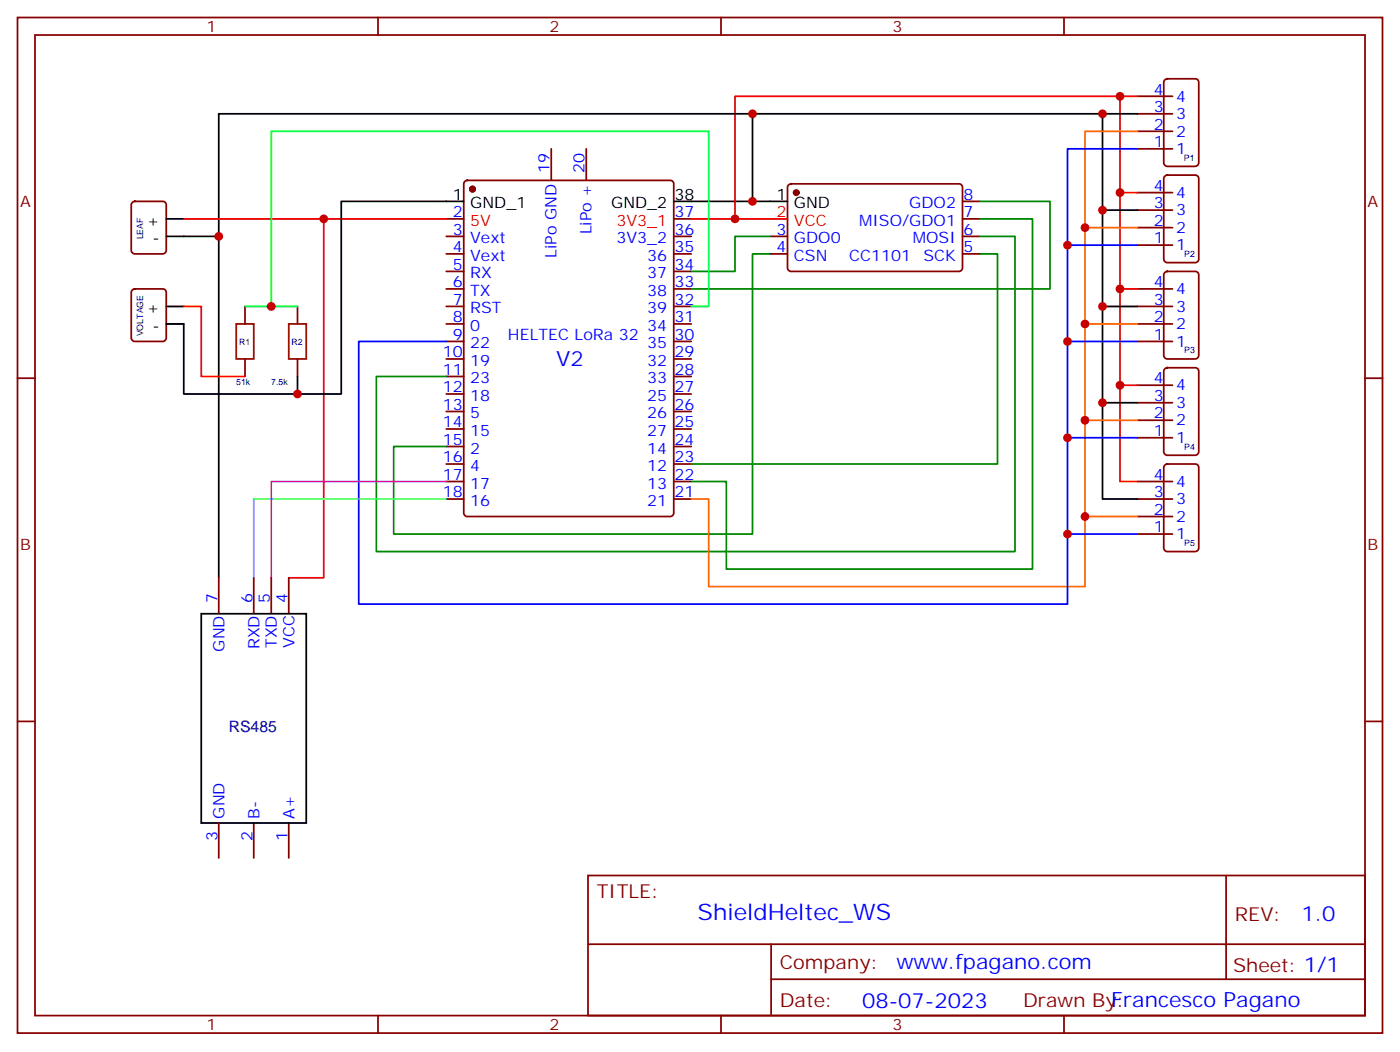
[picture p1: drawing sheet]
<svg xmlns="http://www.w3.org/2000/svg" width="282mm" height="212mm" viewBox="0 0 282 212" stroke-linecap="round" stroke-linejoin="round" font-family="sans-serif">
<g fill="none" stroke="#870000" stroke-width=".35">
<path d="M3.5 3.5h275.2v204.6h-275.2zM7.1 7.1h268.1v197.5h-268.1zM76.2 3.5v3.6M145.3 3.5v3.6M214.5 3.5v3.6M229.3 19.4h7.1M234.8 16.1l.5-.2h5.6a.71 .71 0 0 1 .8 .7v16.2a.76 .76 0 0 1-.8 .7h-5.6a.76 .76 0 0 1-.7-.7v-16.2zM93.7 36.5l.5-.2h40.9a.71 .71 0 0 1 .7 .7v66.4a.76 .76 0 0 1-.7 .7h-40.9a.76 .76 0 0 1-.7-.7v-66.4zM111.1 30v6.3M118.2 30v6.3M159 37.2l.5-.2h33.8a.71 .71 0 0 1 .7 .7v16.3a.76 .76 0 0 1-.7 .7h-33.8a.76 .76 0 0 1-.8-.7v-16.3zM229.3 30h7.1"/>
<path d="M229.3 26.5h7.1M229.3 22.9h7.1M229.3 38.8h7.1M234.8 35.5l.5-.2h5.6a.71 .71 0 0 1 .8 .7v16.2a.76 .76 0 0 1-.8 .7h-5.6a.76 .76 0 0 1-.7-.7v-16.2zM26.7 40.8l.5-.2h5.6a.71 .71 0 0 1 .7 .7v9.1a.76 .76 0 0 1-.7 .8h-5.6a.76 .76 0 0 1-.7-.8v-9.1zM26.7 58.4l.5-.2h5.6a.71 .71 0 0 1 .7 .7v9.2a.76 .76 0 0 1-.7 .7h-5.6a.76 .76 0 0 1-.7-.7v-9.2zM90 44.1h3.5M90 47.6h3.5M90 51.2h3.5M90 54.7h3.5M90 58.2h3.5M135.8 44.1h3.5"/>
<path d="M135.8 47.6h3.5M135.8 51.2h3.5M135.8 54.7h3.5M135.8 58.2h3.5M155.2 47.6h3.5M155.2 51.2h3.5M194 44.1h3.6M194 47.6h3.6M194 51.2h3.6M194 40.6h3.6M229.3 58.2h7.1M229.3 49.4h7.1"/>
<path d="M229.3 45.9h7.1M229.3 42.3h7.1M234.8 54.9l.5-.2h5.6a.71 .71 0 0 1 .8 .7v16.2a.76 .76 0 0 1-.8 .7h-5.6a.76 .76 0 0 1-.7-.7v-16.2zM3.5 76.2h3.6M49.4 61.7v3.6M49.4 72.3v3.5M60 61.7v3.6M60 72.3v3.5M90 61.7h3.5M90 65.3h3.5M90 68.8h3.5M90 72.3h3.5"/>
<path d="M90 75.8h3.5M90 79.4h3.5M135.8 61.7h3.5M135.8 65.3h3.5M135.8 68.8h3.5M135.8 72.3h3.5M135.8 75.8h3.5M135.8 79.4h3.5M229.3 61.7h7.1M229.3 65.3h7.1M229.3 68.8h7.1M229.3 77.6h7.1"/>
<path d="M234.8 74.3l.5-.2h5.6a.71 .71 0 0 1 .8 .7v16.2a.76 .76 0 0 1-.8 .7h-5.6a.76 .76 0 0 1-.7-.7v-16.2zM275.2 76.2h3.5M90 82.9h3.5M90 86.4h3.5M90 90h3.5M90 93.5h3.5M90 97h3.5M135.8 82.9h3.5M135.8 86.4h3.5M135.8 90h3.5M135.8 93.5h3.5M135.8 97h3.5"/>
<path d="M229.3 97h7.1M229.3 88.2h7.1M229.3 84.7h7.1M229.3 81.1h7.1M234.8 93.7l.5-.2h5.6a.71 .71 0 0 1 .8 .7v16.2a.76 .76 0 0 1-.8 .7h-5.6a.76 .76 0 0 1-.7-.7v-16.2zM44.1 116.4v7.1M51.2 116.4v7.1M54.7 116.4v7.1M58.2 116.4v7.1M90 100.5h3.5M135.8 100.5h3.5M229.3 100.5h7.1"/>
<path d="M229.3 107.6h7.1M229.3 104.1h7.1M3.5 145.3h3.6M275.2 145.3h3.5M44.1 165.8v7.1M51.2 165.8v7.1M58.2 165.8v7.1M118.5 176.4h156.7v28.2h-156.7zM247.2 176.4v20.9M118.6 190.2h156.4M155.4 197.3h119.6M155.4 190.2v14.1"/>
<path d="M76.2 204.6v3.5M145.3 204.6v3.5M214.5 204.6v3.5"/>
</g>
<g fill="#870000" stroke="#870000" stroke-width=".35">
<circle cx="95.2" cy="38.1" r=".53"/>
<circle cx="160.5" cy="38.8" r=".53"/>
</g>
<g fill="none" stroke="#000" stroke-width=".35">
<path d="M151.7 22.9h-107.6v93.5M222.2 22.9v19.4h7.1M229.3 22.9h-77.6v17.7M33.5 47.6h10.6M33.5 44.1h3.5M93.5 40.6h-24.7v38.8h-31.8v-14.1h-3.5M135.8 40.6h22.9M222.2 42.3v19.4h7.1M33.5 61.7h3.5M60 75.8v3.6M222.2 61.7v19.4h7.1M222.2 81.1v19.4h7.1"/>
<path d="M40.6 123.6h21.1v42.2h-21.1z"/>
</g>
<path d="M225.8 19.4v19.4h3.5M229.3 19.4h-81.1v24.7M225.8 38.8v19.4h3.5M37 44.1h28.3M90 44.1h-24.7v72.3h-7.1M139.3 44.1h19.4M225.8 58.2v19.4h3.5M37 61.7h3.6v14.1h8.8M225.8 77.6v19.4h3.5" fill="none" stroke="#f00" stroke-width=".35"/>
<path d="M155.2 47.6h-7v7.1h-8.9M155.2 51.2h-3.5v56.4h-72.3v-17.6h10.6M197.6 51.2h3.5v42.3h-61.8M197.6 47.6h7v63.5h-128.8v-35.3h14.2M197.6 44.1h10.5v70.6h-61.7v-17.7h-7.1M197.6 40.6h14.1v17.6h-72.4" fill="none" stroke="#008700" stroke-width=".35"/>
<path d="M229.3 26.5h-10.6v19.4M229.3 45.9h-10.6v19.4M229.3 65.3h-10.6v19.4M229.3 84.7h-10.6v19.4M139.3 100.5h3.6v17.7h75.8v-14.1h10.6" fill="none" stroke="#f60" stroke-width=".35"/>
<path d="M229.3 30h-14.1v19.4M229.3 49.4h-14.1v19.4M90 68.8h-17.7v52.9h142.9v-14.1h14.1M229.3 68.8h-14.1v19.4M229.3 88.2h-14.1v19.4" fill="none" stroke="#00f" stroke-width=".35"/>
<path d="M90 100.5h-38.8v15.9" fill="none" stroke="#0ff" stroke-width=".35"/>
<path d="M90 97h-35.3v19.4" fill="none" stroke="#f0f" stroke-width=".35"/>
<path d="M47.6 65.3h3.6v7h-3.6zM58.2 65.3h3.5v7h-3.5z" fill="none" stroke="#a10000" stroke-width=".35"/>
<path d="M49.4 61.7h10.6M54.7 61.7v-35.2h88.2v35.2h-3.6" fill="none" stroke="#0f0" stroke-width=".35"/>
<g fill="#c00">
<circle cx="148.2" cy="44.1" r=".88"/>
<circle cx="225.8" cy="19.4" r=".88"/>
<circle cx="151.7" cy="40.6" r=".88"/>
<circle cx="222.3" cy="22.9" r=".88"/>
<circle cx="225.8" cy="77.6" r=".88"/>
<circle cx="225.8" cy="58.2" r=".88"/>
<circle cx="225.8" cy="38.8" r=".88"/>
<circle cx="222.3" cy="42.3" r=".88"/>
<circle cx="222.3" cy="61.7" r=".88"/>
<circle cx="222.3" cy="81.1" r=".88"/>
<circle cx="218.7" cy="45.9" r=".88"/>
<circle cx="218.7" cy="65.3" r=".88"/>
<circle cx="218.7" cy="84.7" r=".88"/>
<circle cx="218.7" cy="104.1" r=".88"/>
<circle cx="215.2" cy="107.6" r=".88"/>
<circle cx="215.2" cy="88.2" r=".88"/>
<circle cx="215.2" cy="68.8" r=".88"/>
<circle cx="215.2" cy="49.4" r=".88"/>
<circle cx="151.7" cy="22.9" r=".88"/>
<circle cx="65.3" cy="44.1" r=".88"/>
<circle cx="54.7" cy="61.7" r=".88"/>
<circle cx="60" cy="79.4" r=".88"/>
<circle cx="44.1" cy="47.6" r=".88"/>
</g>
<text font-size="4.6" fill="#00f" x="140.6" y="185.4">ShieldHeltec_WS</text>
<g font-size="4.2" fill="#00f">
<text x="112.1" y="73.8">V2</text>
<text x="262.3" y="185.6">1.0</text>
<text x="180.7" y="195.2">www.fpagano.com</text>
<text x="173.8" y="203">08-07-2023</text>
<text x="224" y="202.8">Francesco Pagano</text>
</g>
<g font-size="3.9" fill="#800">
<text x="120.3" y="181">TITLE:</text>
<text x="248.9" y="185.6">REV:</text>
<text x="157.2" y="195.2">Company:</text>
<text x="248.6" y="195.8">Sheet: 1/1</text>
<text x="157.2" y="202.8">Date:</text>
<text x="206.2" y="202.9">Drawn By:</text>
</g>
<g font-size="3.2" fill="#800">
<text x="41.6" y="6.5">1</text>
<text x="110.8" y="6.5">2</text>
<text x="179.9" y="6.5">3</text>
<text x="4.1" y="41.6">A</text>
<text x="275.7" y="41.6">A</text>
<text x="4.1" y="110.8">B</text>
<text x="275.7" y="110.8">B</text>
<text x="41.6" y="207.6">1</text>
<text x="110.8" y="207.6">2</text>
<text x="179.9" y="207.6">3</text>
</g>
<g font-size="3.2" fill="#00f">
<text x="232.6" y="22.6">3</text>
<text x="232.6" y="19.1">4</text>
<text x="237.1" y="24">3</text>
<text x="237.1" y="20.5">4</text>
<text x="232.6" y="29.6">1</text>
<text x="232.6" y="26.1">2</text>
<text x="237.1" y="27.5">2</text>
<text x="110.8" y="34.9" transform="rotate(-90 110.8 34.9)">19</text>
<text x="117.8" y="34.9" transform="rotate(-90 117.8 34.9)">20</text>
<text x="237.1" y="31">1</text>
<text x="183.3" y="42">GDO2</text>
<text x="194.2" y="40.2">8</text>
<text x="232.6" y="42">3</text>
<text x="232.6" y="38.5">4</text>
<text x="237.1" y="39.9">4</text>
<text x="91.3" y="43.7">2</text>
<text x="91.3" y="47.3">3</text>
<text x="119.2" y="47.2" transform="rotate(-90 119.2 47.2)">LiPo +</text>
<text x="136" y="47.3">36</text>
<text x="136" y="43.7">37</text>
<text x="156.6" y="47.3">3</text>
<text x="173.2" y="45.5">MISO/GDO1</text>
<text x="194.2" y="47.3">6</text>
<text x="194.2" y="43.7">7</text>
<text x="232.6" y="45.5">2</text>
<text x="237.1" y="46.9">2</text>
<text x="237.1" y="43.4">3</text>
<text x="91.3" y="50.8">4</text>
<text x="94.8" y="49">Vext</text>
<text x="94.8" y="52.6">Vext</text>
<text x="112.2" y="51.9" transform="rotate(-90 112.2 51.9)">LiPo GND</text>
<text x="124.3" y="49">3V3_2</text>
<text x="130.5" y="52.6">36</text>
<text x="136" y="50.8">35</text>
<text x="156.6" y="50.8">4</text>
<text x="160.1" y="49">GDO0</text>
<text x="160.1" y="52.6">CSN</text>
<text x="171.2" y="52.6">CC1101</text>
<text x="184" y="49">MOSI</text>
<text x="186.1" y="52.6">SCK</text>
<text x="194.2" y="50.8">5</text>
<text x="232.6" y="49">1</text>
<text x="237.1" y="50.4">1</text>
<text x="91.3" y="54.3">5</text>
<text x="91.3" y="57.9">6</text>
<text x="94.8" y="56.1">RX</text>
<text x="94.8" y="59.6">TX</text>
<text x="130.5" y="59.6">38</text>
<text x="130.5" y="56.1">37</text>
<text x="136" y="57.9">33</text>
<text x="136" y="54.3">34</text>
<text x="232.6" y="57.9">4</text>
<text x="237.1" y="59.3">4</text>
<text x="91.3" y="61.4">7</text>
<text x="91.3" y="64.9">8</text>
<text x="94.8" y="63.1">RST</text>
<text x="130.5" y="63.1">39</text>
<text x="136" y="64.9">31</text>
<text x="136" y="61.4">32</text>
<text x="232.6" y="64.9">2</text>
<text x="232.6" y="61.4">3</text>
<text x="237.1" y="62.8">3</text>
<text x="89.3" y="72">10</text>
<text x="91.3" y="68.4">9</text>
<text x="94.8" y="66.7">0</text>
<text x="94.8" y="70.2">22</text>
<text x="102.4" y="68.5">HELTEC LoRa 32</text>
<text x="130.5" y="70.2">35</text>
<text x="130.5" y="66.7">34</text>
<text x="136" y="72">29</text>
<text x="136" y="68.4">30</text>
<text x="232.6" y="68.4">1</text>
<text x="237.1" y="69.8">1</text>
<text x="237.1" y="66.3">2</text>
<text x="89.3" y="75.5">11</text>
<text x="94.8" y="73.7">19</text>
<text x="94.8" y="77.3">23</text>
<text x="130.5" y="77.3">33</text>
<text x="130.5" y="73.7">32</text>
<text x="136" y="75.5">28</text>
<text x="232.6" y="77.3">4</text>
<text x="89.3" y="79">12</text>
<text x="89.3" y="82.6">13</text>
<text x="94.8" y="80.8">18</text>
<text x="130.5" y="80.8">25</text>
<text x="136" y="82.6">26</text>
<text x="136" y="79">27</text>
<text x="232.6" y="80.8">3</text>
<text x="237.1" y="82.2">3</text>
<text x="237.1" y="78.7">4</text>
<text x="89.3" y="86.1">14</text>
<text x="89.3" y="89.6">15</text>
<text x="94.8" y="84.3">5</text>
<text x="94.8" y="87.8">15</text>
<text x="130.5" y="87.8">27</text>
<text x="130.5" y="84.3">26</text>
<text x="136" y="89.6">24</text>
<text x="136" y="86.1">25</text>
<text x="232.6" y="87.8">1</text>
<text x="232.6" y="84.3">2</text>
<text x="237.1" y="89.3">1</text>
<text x="237.1" y="85.7">2</text>
<text x="89.3" y="93.1">16</text>
<text x="94.8" y="91.4">2</text>
<text x="94.8" y="94.9">4</text>
<text x="130.5" y="94.9">12</text>
<text x="130.5" y="91.4">14</text>
<text x="136" y="93.1">23</text>
<text x="89.3" y="96.7">17</text>
<text x="89.3" y="100.2">18</text>
<text x="94.8" y="98.4">17</text>
<text x="94.8" y="102">16</text>
<text x="130.5" y="102">21</text>
<text x="130.5" y="98.4">13</text>
<text x="136" y="100.2">21</text>
<text x="136" y="96.7">22</text>
<text x="232.6" y="100.2">3</text>
<text x="232.6" y="96.7">4</text>
<text x="237.1" y="101.6">3</text>
<text x="237.1" y="98.1">4</text>
<text x="232.6" y="107.2">1</text>
<text x="232.6" y="103.7">2</text>
<text x="237.1" y="105.1">2</text>
<text x="237.1" y="108.7">1</text>
<text x="43.8" y="121.5" transform="rotate(-90 43.8 121.5)">7</text>
<text x="50.9" y="121.5" transform="rotate(-90 50.9 121.5)">6</text>
<text x="54.4" y="121.5" transform="rotate(-90 54.4 121.5)">5</text>
<text x="57.9" y="121.5" transform="rotate(-90 57.9 121.5)">4</text>
<text x="45.2" y="131.3" transform="rotate(-90 45.2 131.3)">GND</text>
<text x="52.3" y="130.8" transform="rotate(-90 52.3 130.8)">RXD</text>
<text x="55.8" y="130.6" transform="rotate(-90 55.8 130.6)">TXD</text>
<text x="59.4" y="130.6" transform="rotate(-90 59.4 130.6)">VCC</text>
<text x="45.2" y="164.9" transform="rotate(-90 45.2 164.9)">GND</text>
<text x="52.3" y="164.9" transform="rotate(-90 52.3 164.9)">B-</text>
<text x="59.4" y="164.9" transform="rotate(-90 59.4 164.9)">A+</text>
<text x="43.8" y="169.4" transform="rotate(-90 43.8 169.4)">3</text>
<text x="50.9" y="169.4" transform="rotate(-90 50.9 169.4)">2</text>
<text x="57.9" y="169.4" transform="rotate(-90 57.9 169.4)">1</text>
</g>
<g font-size="3.2">
<text x="91.3" y="40.2">1</text>
<text x="94.8" y="42">GND_1</text>
<text x="123.2" y="42">GND_2</text>
<text x="136" y="40.2">38</text>
<text x="156.6" y="40.2">1</text>
<text x="160.1" y="42">GND</text>
<text x="29.6" y="45.5">+</text>
<text x="30.8" y="49">-</text>
<text x="29.6" y="63.1">+</text>
<text x="30.8" y="66.7">-</text>
</g>
<g font-size="3.2" fill="#f00">
<text x="94.8" y="45.5">5V</text>
<text x="124.3" y="45.5">3V3_1</text>
<text x="156.6" y="43.7">2</text>
<text x="160.1" y="45.5">VCC</text>
</g>
<text font-size="3.2" fill="#000080" x="46.1" y="147.5">RS485</text>
<g font-size="1.8" fill="#000080">
<text x="238.7" y="32.4">P1</text>
<text x="28.9" y="48.2" transform="rotate(-90 28.9 48.2)">LEAF</text>
<text x="238.7" y="51.8">P2</text>
<text x="28.9" y="67.8" transform="rotate(-90 28.9 67.8)">VOLTAGE</text>
<text x="48.2" y="69.4">R1</text>
<text x="58.8" y="69.4">R2</text>
<text x="238.7" y="71.2">P3</text>
<text x="47.6" y="77.6">51k</text>
<text x="54.7" y="77.6">7.5k</text>
<text x="238.7" y="90.6">P4</text>
<text x="238.7" y="110">P5</text>
</g>
</svg>
